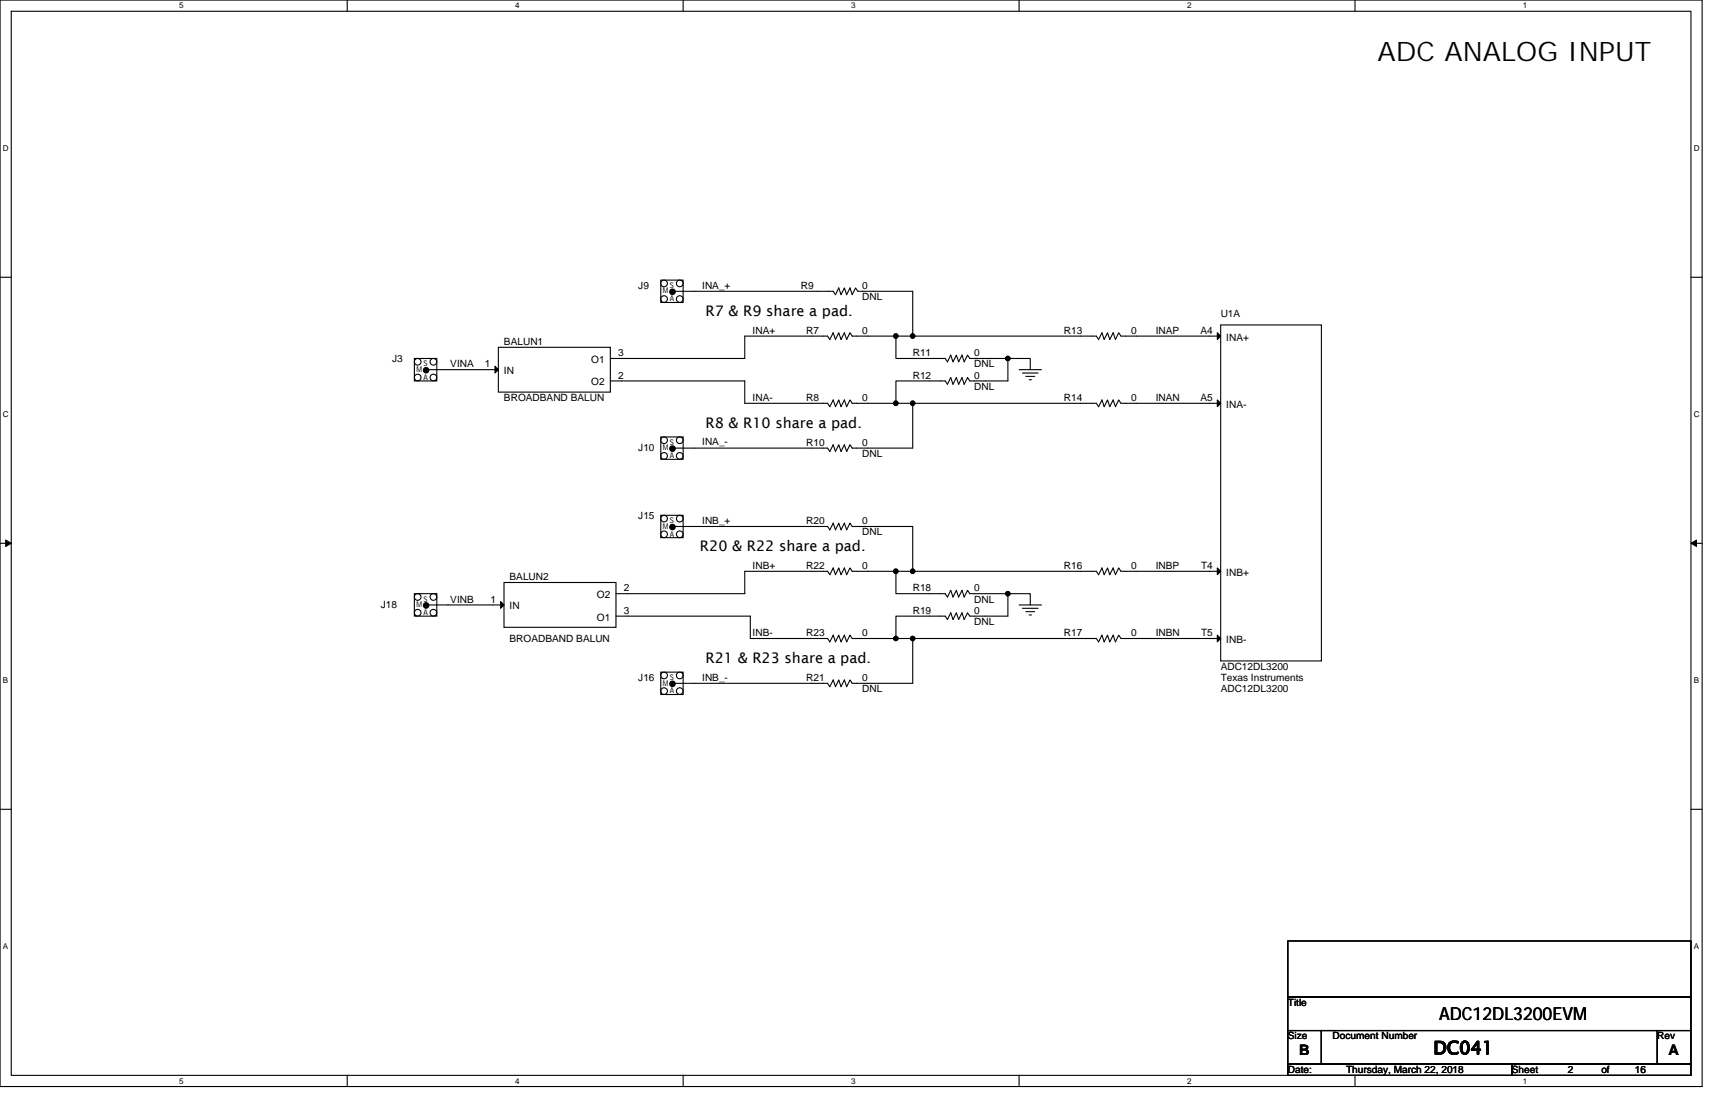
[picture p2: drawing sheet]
<svg xmlns="http://www.w3.org/2000/svg" width="432mm" height="279mm" viewBox="0 0 432 279" stroke-linecap="round" stroke-linejoin="round" font-family="sans-serif">
<path d="M0 0h428.6v273.5h-428.6zM2.8 2.8h422.9v267.9h-422.9z" fill="none" stroke="#000" stroke-width=".28"/>
<g fill="#fff">
<path d="M45.1 .3h1.1v2.3h-1.1z"/>
<path d="M45.1 271h1.1v2.2h-1.1z"/>
</g>
<path d="M87.4 0v2.8M87.4 270.7v2.8" fill="none" stroke="#000" stroke-width=".28"/>
<g fill="#fff">
<path d="M129.7 .3h1.1v2.3h-1.1z"/>
<path d="M129.7 271h1.1v2.2h-1.1z"/>
</g>
<path d="M172 0v2.8M172 270.7v2.8" fill="none" stroke="#000" stroke-width=".28"/>
<g fill="#fff">
<path d="M214.3 .3h1.1v2.3h-1.1z"/>
<path d="M214.3 271h1.1v2.2h-1.1z"/>
</g>
<path d="M256.6 0v2.8M256.6 270.7v2.8" fill="none" stroke="#000" stroke-width=".28"/>
<g fill="#fff">
<path d="M298.9 .3h1.1v2.3h-1.1z"/>
<path d="M298.9 271h1.1v2.2h-1.1z"/>
</g>
<path d="M341.2 0v2.8M341.2 270.7v2.8" fill="none" stroke="#000" stroke-width=".28"/>
<g fill="#fff">
<path d="M383.5 .3h1.1v2.3h-1.1z"/>
<path d="M383.5 271h1.1v2.2h-1.1z"/>
<path d="M.7 36.3h1.5v2.3h-1.5z"/>
<path d="M426.5 36.3h1.4v2.3h-1.4z"/>
<path d="M.7 103.3h1.5v2.2h-1.5z"/>
<path d="M426.5 103.3h1.4v2.2h-1.4z"/>
</g>
<path d="M0 69.8h2.8M425.7 69.8h2.9" fill="none" stroke="#000" stroke-width=".28"/>
<g fill="#fff">
<path d="M.7 170.2h1.4v2.3h-1.4z"/>
<path d="M426.5 170.2h1.3v2.3h-1.3z"/>
</g>
<path d="M0 136.8h2.8M425.7 136.8h2.9" fill="none" stroke="#000" stroke-width=".28"/>
<path d="M1.4 135.9l1.4 .9-1.4 .8zM425.7 136.8l1.4-.9v1.7z" fill="#000" stroke="#000" stroke-width=".25"/>
<g fill="#fff">
<path d="M.7 237.2h1.4v2.2h-1.4z"/>
<path d="M426.4 237.2h1.4v2.2h-1.4z"/>
</g>
<g fill="none" stroke="#000" stroke-width=".28">
<path d="M166.4 70.5h5.6v5.6h-5.6zM170 73.3h39.8l.6 .9 .8-1.7 .6 1.7 .8-1.7 .6 1.7 .8-1.7 .6 1.7 .8-1.7 .6 .8h13.8v11.3h46.2l.6 .8 .9-1.6 .5 1.6 .8-1.6 .6 1.6 .9-1.6 .5 1.6 .9-1.6 .5 .8h25.1M104.3 90.2h5.7v5.7h-5.7zM108 93h17.5M125.5 87.4h28.2v11.3h-28.2zM153.7 95.9h33.8v5.6h20.9l.5 .9 .9-1.7 .6 1.7 .8-1.7 .6 1.7 .8-1.7 .6 1.7 .8-1.7 .6 .8h11M225.6 84.6h-11l-.6-.8-.8 1.6-.6-1.6-.8 1.6-.6-1.6-.8 1.6-.6-1.6-.9 1.6-.5-.8h-20.9v5.6h-33.8M225.6 84.6h4.2M225.6 84.6v5.6h12.4l.5 .9 .9-1.7 .5 1.7 .9-1.7 .6 1.7 .8-1.7 .6 1.7 .8-1.7 .6 .8h9.6M253.8 90.2v5.7h-9.6l-.6-.9-.8 1.7-.6-1.7-.8 1.7-.6-1.7-.9 1.7-.5-1.7-.9 1.7-.5-.8h-12.4v5.6M253.8 90.2h5.6v2.8M256.6 93h5.6"/>
<path d="M257.4 93.9h4M258.3 94.7h2.2M259.1 95.6h.6M307.3 81.8h25.4v84.6h-25.4zM166.4 110h5.6v5.6h-5.6zM225.6 101.5h4.2M229.8 101.5v11.3h-15.2l-.6-.8-.8 1.6-.6-1.6-.8 1.6-.6-1.6-.8 1.6-.6-1.6-.9 1.6-.5-.8h-38.4M229.8 101.5h46.2l.6 .9 .9-1.7 .5 1.7 .8-1.7 .6 1.7 .9-1.7 .5 1.7 .9-1.7 .5 .8h25.1M166.4 129.7h5.6v5.6h-5.6zM170 132.5h38.4l.5 .9 .9-1.7 .6 1.7 .8-1.7 .6 1.7 .8-1.7 .6 1.7 .8-1.7 .6 .8h15.2v11.3M104.3 149.4h5.7v5.7h-5.7zM108 152.3h18.9"/>
<path d="M126.9 146.6h28.2v11.3h-28.2zM155.1 155.1h33.8v5.6h19.5l.5 .9 .9-1.7 .6 1.7 .8-1.7 .6 1.7 .8-1.7 .6 1.7 .8-1.7 .6 .8h11M225.6 143.8h-11l-.6-.8-.8 1.7-.6-1.7-.8 1.7-.6-1.7-.8 1.7-.6-1.7-.9 1.7-.5-.9h-20.9v5.6h-32.4M225.6 143.8h4.2M225.6 143.8v5.6h12.4l.5 .9 .9-1.7 .5 1.7 .9-1.7 .6 1.7 .8-1.7 .6 1.7 .8-1.7 .6 .8h9.6M229.8 143.8h46.2l.6 .9 .9-1.7 .5 1.7 .8-1.7 .6 1.7 .9-1.7 .5 1.7 .9-1.7 .5 .8h25.1M253.8 149.4v5.7h-9.6l-.6-.9-.8 1.7-.6-1.7-.8 1.7-.6-1.7-.9 1.7-.5-1.7-.9 1.7-.5-.8h-12.4v5.6M253.8 149.4h5.6v2.9M256.6 152.3h5.6M257.4 153.1h4M258.3 154h2.2M259.1 154.8h.6"/>
<path d="M166.4 169.2h5.6v5.6h-5.6zM225.6 160.7h4.2M307.3 160.7h-25.1l-.5-.8-.9 1.7-.5-1.7-.9 1.7-.6-1.7-.8 1.7-.5-1.7-.9 1.7-.6-.9h-46.2v11.3h-15.2l-.6-.8-.8 1.6-.6-1.6-.8 1.6-.6-1.6-.8 1.6-.6-1.6-.9 1.6-.5-.8h-38.4M0 203.7h2.8M425.7 203.7h2.9M324.3 236.9h101.4v14.1h-101.4zM324.3 251h101.4v8.4h-101.4zM324.3 259.4h8.4v8.5h-8.4zM332.7 259.4h84.6v8.5h-84.6zM417.3 259.4h8.4v8.5h-8.4zM324.3 267.9h56.3v2.8h-56.3zM380.6 267.9h45.1v2.8h-45.1z"/>
<circle cx="167.2" cy="75.3" r=".84"/>
<circle cx="167.2" cy="71.3" r=".84"/>
<circle cx="171.1" cy="75.3" r=".84"/>
<circle cx="171.1" cy="71.3" r=".84"/>
<circle cx="105.2" cy="95" r=".84"/>
<circle cx="105.2" cy="91.1" r=".84"/>
<circle cx="109.1" cy="95" r=".84"/>
<circle cx="109.1" cy="91.1" r=".84"/>
<circle cx="167.2" cy="114.8" r=".84"/>
<circle cx="167.2" cy="110.8" r=".84"/>
<circle cx="171.1" cy="114.8" r=".84"/>
<circle cx="171.1" cy="110.8" r=".84"/>
<circle cx="167.2" cy="130.5" r=".84"/>
<circle cx="167.2" cy="134.5" r=".84"/>
<circle cx="171.1" cy="130.5" r=".84"/>
<circle cx="171.1" cy="134.5" r=".84"/>
<circle cx="105.2" cy="154.2" r=".84"/>
<circle cx="105.2" cy="150.3" r=".84"/>
<circle cx="109.1" cy="150.3" r=".84"/>
<circle cx="109.1" cy="154.2" r=".84"/>
<circle cx="167.2" cy="170" r=".84"/>
<circle cx="167.2" cy="174" r=".84"/>
<circle cx="171.1" cy="170" r=".84"/>
<circle cx="171.1" cy="174" r=".84"/>
</g>
<g fill="#000" stroke="#000" stroke-width=".28">
<path d="M124.6 92.2l.9 .8-.9 .9zM306.5 83.8l.8 .8-.8 .8zM306.5 100.7l.8 .8-.8 .9zM126 151.4l.9 .9-.9 .8zM306.5 143l.8 .8-.8 .9zM306.5 159.9l.8 .8-.8 .9z"/>
<circle cx="169.3" cy="73.4" r=".7"/>
<circle cx="107.3" cy="93.2" r=".69"/>
<circle cx="225.5" cy="84.6" r=".55"/>
<circle cx="229.8" cy="84.6" r=".55"/>
<circle cx="253.7" cy="90.2" r=".55"/>
<circle cx="169.3" cy="112.9" r=".7"/>
<circle cx="225.5" cy="101.5" r=".56"/>
<circle cx="229.8" cy="101.5" r=".56"/>
<circle cx="169.3" cy="132.7" r=".7"/>
<circle cx="107.3" cy="152.4" r=".69"/>
<circle cx="225.5" cy="143.8" r=".56"/>
<circle cx="229.8" cy="143.8" r=".56"/>
<circle cx="253.7" cy="149.4" r=".55"/>
<circle cx="169.3" cy="172.1" r=".7"/>
<circle cx="225.5" cy="160.7" r=".55"/>
<circle cx="229.8" cy="160.7" r=".55"/>
</g>
<text font-size="6.8" x="346.8" y="15.3">ADC ANALOG INPUT</text>
<g font-size="4.5">
<text x="362.3" y="256.9">ADC12DL3200EVM</text>
<text x="360.9" y="265.3">DC041</text>
</g>
<g font-size="3.7">
<text x="177.6" y="79.5">R7 &amp; R9 share a pad.</text>
<text x="177.6" y="107.7">R8 &amp; R10 share a pad.</text>
<text x="176.2" y="138.7">R20 &amp; R22 share a pad.</text>
<text x="177.6" y="166.9">R21 &amp; R23 share a pad.</text>
<text x="327.1" y="265.6">B</text>
<text x="420.1" y="265.6">A</text>
</g>
<g font-size="2.5">
<text x="160.7" y="72.7">J9</text>
<text x="176.8" y="72.6">INA_+</text>
<text x="201.6" y="72.7">R9</text>
<text x="217.1" y="72.7">0</text>
<text x="217.1" y="75.6">DNL</text>
<text x="307.3" y="79.8">U1A</text>
<text x="126.9" y="86.8">BALUN1</text>
<text x="155.6" y="89.6">3</text>
<text x="189.5" y="84">INA+</text>
<text x="203" y="84">R7</text>
<text x="217.1" y="84">0</text>
<text x="229.8" y="89.7">R11</text>
<text x="245.3" y="89.7">0</text>
<text x="267.9" y="84">R13</text>
<text x="284.8" y="84">0</text>
<text x="291" y="84">INAP</text>
<text x="302.3" y="84">A4</text>
<text x="308.8" y="85.7">INA+</text>
<text x="98.7" y="91.1">J3</text>
<text x="113.4" y="92.5">VINA</text>
<text x="122.1" y="92.5">1</text>
<text x="126.9" y="94.2">IN</text>
<text x="148.9" y="91.4">O1</text>
<text x="155.6" y="95.3">2</text>
<text x="229.8" y="95.3">R12</text>
<text x="245.3" y="95.3">0</text>
<text x="245.3" y="92.5">DNL</text>
<text x="126.9" y="100.9">BROADBAND BALUN</text>
<text x="148.9" y="97">O2</text>
<text x="189.5" y="100.9">INA-</text>
<text x="203" y="100.9">R8</text>
<text x="217.1" y="100.9">0</text>
<text x="245.3" y="98.1">DNL</text>
<text x="267.9" y="100.9">R14</text>
<text x="284.8" y="100.9">0</text>
<text x="291" y="100.9">INAN</text>
<text x="302.3" y="100.9">A5</text>
<text x="308.8" y="102.7">INA-</text>
<text x="160.7" y="113.6">J10</text>
<text x="176.8" y="112.1">INA_-</text>
<text x="203" y="112.2">R10</text>
<text x="217.1" y="112.2">0</text>
<text x="217.1" y="115">DNL</text>
<text x="160.7" y="130.5">J15</text>
<text x="176.8" y="131.8">INB_+</text>
<text x="203" y="132">R20</text>
<text x="217.1" y="132">0</text>
<text x="217.1" y="134.8">DNL</text>
<text x="189.5" y="143.2">INB+</text>
<text x="203" y="143.2">R22</text>
<text x="217.1" y="143.2">0</text>
<text x="267.9" y="143.2">R16</text>
<text x="284.8" y="143.2">0</text>
<text x="291" y="143.2">INBP</text>
<text x="302.4" y="143.2">T4</text>
<text x="128.3" y="146">BALUN2</text>
<text x="157.1" y="148.8">2</text>
<text x="229.8" y="148.9">R18</text>
<text x="245.3" y="148.9">0</text>
<text x="308.8" y="144.9">INB+</text>
<text x="95.9" y="153.1">J18</text>
<text x="113.4" y="151.7">VINB</text>
<text x="123.5" y="151.7">1</text>
<text x="128.3" y="153.4">IN</text>
<text x="150.3" y="150.6">O2</text>
<text x="157.1" y="154.5">3</text>
<text x="229.8" y="154.5">R19</text>
<text x="245.3" y="154.5">0</text>
<text x="245.3" y="151.7">DNL</text>
<text x="128.3" y="161.6">BROADBAND BALUN</text>
<text x="150.3" y="156.2">O1</text>
<text x="189.5" y="160.1">INB-</text>
<text x="203" y="160.1">R23</text>
<text x="217.1" y="160.1">0</text>
<text x="245.3" y="157.3">DNL</text>
<text x="267.9" y="160.1">R17</text>
<text x="284.8" y="160.1">0</text>
<text x="291" y="160.1">INBN</text>
<text x="302.4" y="160.1">T5</text>
<text x="308.8" y="161.9">INB-</text>
<text x="160.7" y="171.4">J16</text>
<text x="176.8" y="171.3">INB_-</text>
<text x="203" y="171.4">R21</text>
<text x="217.1" y="171.4">0</text>
<text x="307.3" y="168.6">ADC12DL3200</text>
<text x="307.3" y="171.4">Texas Instruments</text>
<text x="217.1" y="174.2">DNL</text>
<text x="307.3" y="174.2">ADC12DL3200</text>
<text x="324.3" y="253.2">Title</text>
<text x="324.3" y="261.6">Size</text>
<text x="335.5" y="261.6">Document Number</text>
<text x="417.3" y="261.6">Rev</text>
<text x="324.3" y="270.1">Date:</text>
<text x="338.9" y="270.1">Thursday, March 22, 2018</text>
<text x="380.6" y="270.1">Sheet</text>
<text x="394.7" y="270.1">2</text>
<text x="403.2" y="270.1">of</text>
<text x="411.6" y="270.1">16</text>
</g>
<g font-size="2">
<text x="45.1" y="2.1">5</text>
<text x="129.7" y="2.1">4</text>
<text x="214.3" y="2.1">3</text>
<text x="298.9" y="2.1">2</text>
<text x="383.5" y="2.1">1</text>
<text x=".7" y="38.1">D</text>
<text x="426.5" y="38.1">D</text>
<text x="166.9" y="73.9">M</text>
<text x="168.6" y="72.5">S</text>
<text x="168.6" y="75.9">A</text>
<text x="104.9" y="93.6">M</text>
<text x="106.6" y="92.2">S</text>
<text x="106.6" y="95.6">A</text>
<text x=".7" y="105.1">C</text>
<text x="426.5" y="105.1">C</text>
<text x="166.9" y="113.3">M</text>
<text x="168.6" y="112">S</text>
<text x="168.6" y="115.3">A</text>
<text x="168.6" y="131.7">S</text>
<text x="166.9" y="133.1">M</text>
<text x="168.6" y="135.1">A</text>
<text x="104.9" y="152.8">M</text>
<text x="106.6" y="151.4">S</text>
<text x="106.6" y="154.8">A</text>
<text x=".7" y="172">B</text>
<text x="166.9" y="172.6">M</text>
<text x="168.6" y="171.2">S</text>
<text x="426.5" y="172">B</text>
<text x="168.6" y="174.5">A</text>
<text x=".7" y="239">A</text>
<text x="426.5" y="239">A</text>
<text x="45.1" y="272.8">5</text>
<text x="129.7" y="272.8">4</text>
<text x="214.3" y="272.8">3</text>
<text x="298.9" y="272.8">2</text>
<text x="383.5" y="272.8">1</text>
</g>
</svg>
